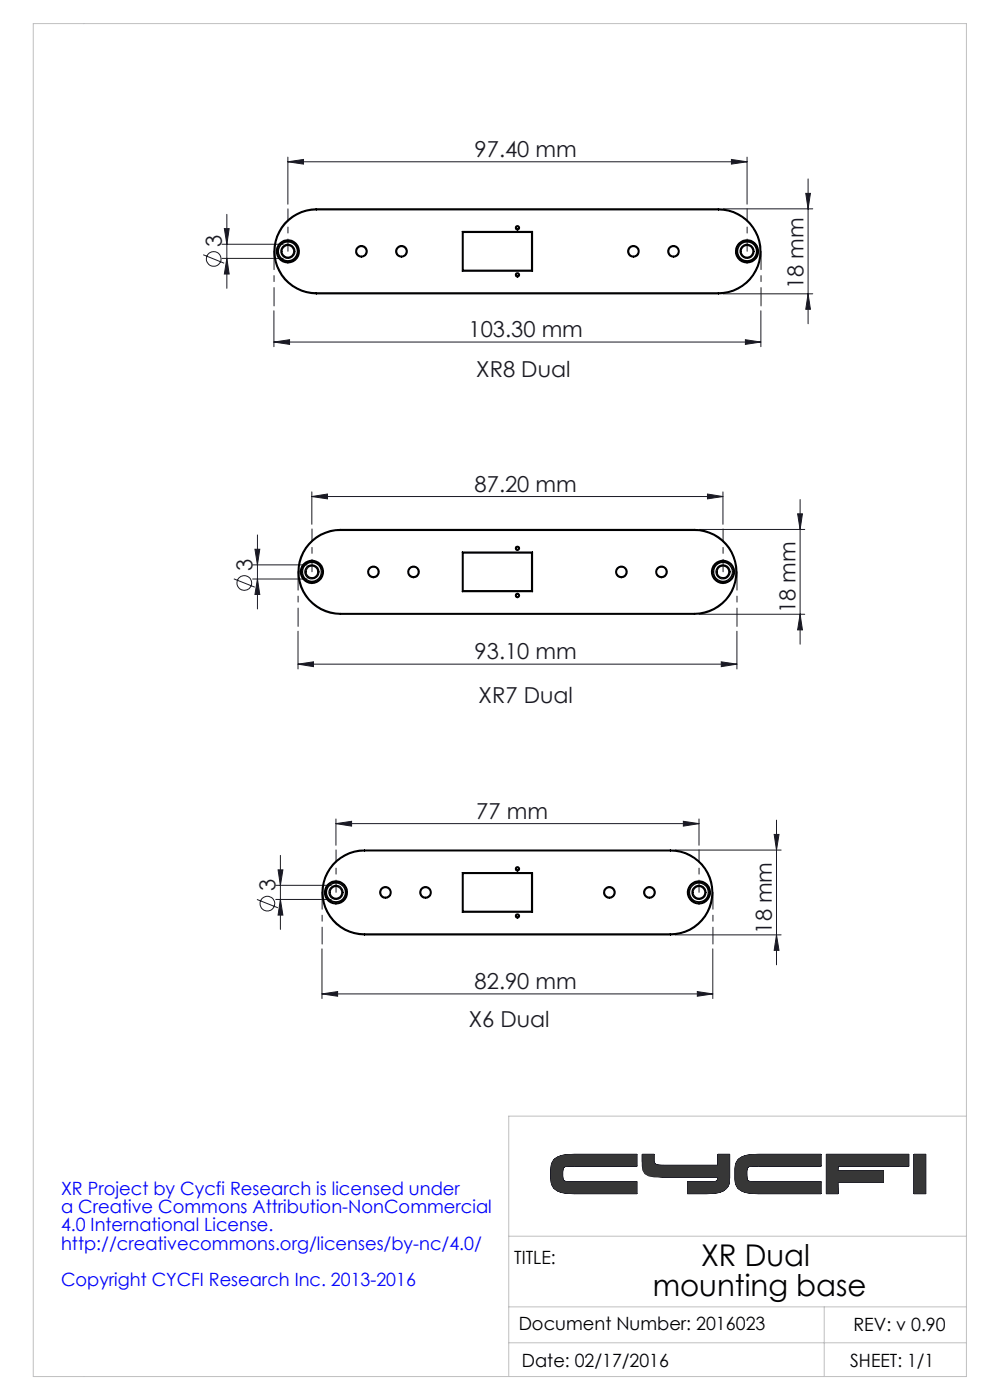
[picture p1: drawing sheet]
<svg xmlns="http://www.w3.org/2000/svg" width="210mm" height="297mm" viewBox="0 0 210 297" stroke-linecap="round" stroke-linejoin="round" font-family="sans-serif">
<g fill="none" stroke="#191924" stroke-width=".21">
<path d="M61.1 34.3l3.3-.5v1zM61.1 33.3v10M61.1 34.3h97.4M155.2 33.8l3.3 .5-3.3 .5zM158.5 33.3v10M171.4 38v30.7M43.1 54l4.5 1.8M47.1 51.8h13M47.1 54.8h13M47.6 48.5h1l-.5 3.3zM48.1 54.8l.5 3.3h-1zM48.1 45.5v15.7"/>
<path d="M153.4 44.3h19M170.9 41h1l-.5 3.3zM58.1 72.6l3.3-.5v1zM58.1 65.9v7.7M58.1 72.6h103.3M153.4 62.3h19M158.1 72.1l3.3 .5-3.3 .5zM161.4 65.9v7.7M171.4 62.3l.5 3.3h-1zM53.6 119.8h11.6M54.1 116.5h1l-.5 3.3zM54.6 113.5v15.7"/>
<path d="M66.1 105.3l3.4-.5v1zM66.1 104.3v6.9M66.1 105.3h87.3M148.3 112.3h22.4M150.1 104.8l3.3 .5-3.3 .5zM153.4 104.3v6.9M169.2 109h1l-.5 3.3zM169.7 106v30.7M49.6 122.8l4.4 1.8M53.6 122.8h11.6M54.6 122.8l.5 3.3h-1zM63.2 133.9v8"/>
<path d="M148.3 130.3h22.4M156.3 133.9v8M169.7 130.3l.5 3.3h-1zM63.2 140.9l3.3-.5v1zM63.2 140.9h93.1M153 140.4l3.3 .5-3.3 .5zM71.3 174.7l3.3-.5v1.1zM71.3 173.7v5.6M71.3 174.7h77M145 174.2l3.3 .5-3.3 .6zM148.3 173.7v5.6M164.2 177h1l-.5 3.3z"/>
<path d="M164.7 174v30.7M54.5 190.8l4.4 1.8M58.5 187.8h11.8M58.5 190.8h11.8M59 184.5h1l-.5 3.3zM59.5 190.8l.5 3.3h-1zM59.5 181.5v15.7M143.2 180.3h22.5M143.2 198.3h22.5M164.7 198.3l.5 3.3h-1zM68.3 210.9l3.3-.5v.9zM68.3 201.3v10.5"/>
<path d="M68.3 210.9h82.9M147.9 210.4l3.3 .5-3.3 .4zM151.2 201.3v10.5M116.9 250.2a2.65 2.65 0 0 0 2.2 2.8l2.7 .2M116.9 250.2a2.82 2.82 0 0 0 2.9 2.9l2 .1M116.9 247.9v2.3M119.3 249.6l.2 .7 .3 .3 2 .1M119.3 249.6l.1 .6a.74 .74 0 0 0 .9 .5h1.5M119.3 248.5v1.1M121.8 244.9a7.1 7.1 0 0 0-4.3 1.1l-.4 .8-.2 1.1M121.8 247.4a2.35 2.35 0 0 0-2.3 .5l-.2 .6M121.8 244.9a7.1 7.1 0 0 0-4.1 .9l-.5 .7-.3 1.4"/>
<path d="M121.8 247.4h-.9a1.14 1.14 0 0 0-1.4 .4l-.2 .7M121.8 250.7h13.3v2.5h-13.3M121.8 244.9h13.3v2.5h-13.3M136.2 244.9v1.2a4.5 4.5 0 0 0 .6 2.9l.8 .4 1.1 .3h13.5M136.2 244.9v.9a3.1 3.1 0 0 0 2.4 3.7l2.3 .2h11.3M136.2 244.9h2.5v1.5M138.7 246.4v.1a1.02 1.02 0 0 0 1.2 .7h.9M138.7 246.4l.1 .2a1.18 1.18 0 0 0 1.4 .6h.6M140.8 247.2h11.5v-2.3h2.5v5M149.8 250.7h-3.9v2.5h3.9M152.2 249.7v.6a1.59 1.59 0 0 1-1.7 .4h-.7M152.2 249.7v.7a1.36 1.36 0 0 1-1.4 .3h-1"/>
<path d="M154.8 249.9a2.67 2.67 0 0 1-2.2 3.1l-2.8 .2M154.8 249.9a2.82 2.82 0 0 1-2.9 3.2l-2.1 .1M155.9 250.2a2.65 2.65 0 0 0 2.3 2.8l2.7 .2M155.9 250.2a2.76 2.76 0 0 0 2.9 2.9l2.1 .1M155.9 247.9v2.3M158.4 249.2l.1 1.1 .3 .3 2.1 .1M158.4 249.2l.1 1a.74 .74 0 0 0 .8 .5h1.6M158.4 248.5v.7M160.9 244.9a7.1 7.1 0 0 0-4.4 1.1l-.4 .8-.2 1.1M160.9 247.4l-2.2 .1-.2 .4-.1 .6M160.9 244.9a7.1 7.1 0 0 0-4.2 .9l-.5 .7-.3 1.4M160.9 247.4h-1a1.14 1.14 0 0 0-1.4 .4l-.1 .7"/>
<path d="M160.9 250.7h13.2v2.5h-13.2M160.9 244.9h13.2v2.5h-13.2M175.3 244.9h17.5v2.5h-15l-.1 1h9.7v2.4h-9.7l.1 2.4h-2.5zM193.9 244.9h2.5v8.3h-2.5z"/>
<circle cx="45.3" cy="54.9" r="1.55"/>
<circle cx="51.8" cy="123.7" r="1.55"/>
<circle cx="56.7" cy="191.7" r="1.55"/>
</g>
<path d="M61.1 53.3v-9M158.5 53.3v-9M66.2 121.3v-9.1M153.4 121.3v-9.1M71.3 189.3v-9M148.3 189.3v-9" fill="none" stroke="#191924" stroke-width=".21" stroke-dasharray="15.2 1.3 1.3 1.3" stroke-dashoffset="12.6"/>
<path d="M58.1 53.3v11.6M161.4 53.3v11.6" fill="none" stroke="#191924" stroke-width=".21" stroke-dasharray="15.2 1.3 1.3 1.3" stroke-dashoffset="11.3"/>
<path d="M63.2 121.3v11.6M156.3 121.3v11.6" fill="none" stroke="#191924" stroke-width=".21" stroke-dasharray="15.2 1.3 1.3 1.3" stroke-dashoffset="11.4"/>
<path d="M68.3 189.3v11M151.2 189.3v11" fill="none" stroke="#191924" stroke-width=".21" stroke-dasharray="15.2 1.3 1.3 1.3" stroke-dashoffset="11.7"/>
<path d="M7.1 5h197.9v287h-197.9zM205 236.8h-97.1v55.2M107.9 277.2h97.1M107.9 262.3h97.1M174.8 277.2v14.8M107.9 284.9h97.1" fill="none" stroke="#c0c0c0" stroke-width=".21"/>
<g fill="#191924">
<path d="M61.1 34.3l3.3-.5v1zM155.2 33.8l3.3 .5-3.3 .5zM58.1 72.6l3.3-.5v1zM158.1 72.1l3.3 .5-3.3 .5zM66.1 105.3l3.4-.5v1zM150.1 104.8l3.3 .5-3.3 .5zM63.2 140.9l3.3-.5v1zM153 140.4l3.3 .5-3.3 .5zM71.3 174.7l3.3-.5v1.1zM145 174.2l3.3 .5-3.3 .6zM68.3 210.9l3.3-.5v.9zM147.9 210.4l3.3 .5-3.3 .4z"/>
<path d="M47.6 48.5h1l-.5 3.3zM48.1 54.8l.5 3.3h-1zM170.9 41h1l-.5 3.3zM171.4 62.3l.5 3.3h-1zM169.2 109h1l-.5 3.3zM169.7 130.3l.5 3.3h-1zM54.1 116.5h1l-.5 3.3zM54.6 122.8l.5 3.3h-1zM59 184.5h1l-.5 3.3zM59.5 190.8l.5 3.3h-1zM164.2 177h1l-.5 3.3zM164.7 198.3l.5 3.3h-1z"/>
</g>
<path d="M117.7 245.8a7.5 7.5 0 0 1 4.1-.9h13.3v2.5h-14.6l-.9 .2-.3 .8 .1 1.8 .5 .4 15.2 .1v2.5h-14.5a3.6 3.6 0 0 1-3.5-1.9l-.2-.8v-2.7a2.53 2.53 0 0 1 .8-2zM136.2 244.9h2.5v1.6l.2 .3 .4 .3 .6 .1h12.4v-2.3h2.5v5a2.73 2.73 0 0 1-2.9 3.2l-6 .1v-2.5l6-.1 .3-.2v-.7h-11.5a6.2 6.2 0 0 1-3.9-.7 5.1 5.1 0 0 1-.6-3.1zM193.9 244.9h2.5v8.3h-2.5zM156.7 245.8a7.3 7.3 0 0 1 4.2-.9h13.2v2.5h-14.5l-1 .2-.2 .8 .1 1.9 .4 .3 15.2 .1v2.5h-14.5a3.6 3.6 0 0 1-3.5-1.9l-.2-.7v-3a2.53 2.53 0 0 1 .8-1.8zM175.3 244.9h17.5v2.5h-15l-.1 1h9.7v2.4h-9.7l.1 2.4h-2.5z" fill-rule="evenodd" fill="#373737"/>
<g fill="none" stroke="#000" stroke-width=".25">
<path d="M67.1 44.3v.2M67.1 44.5a8.8 8.8 0 0 0-8.8 8.8 8.8 8.8 0 0 0 8.8 8.8M67.1 44.3a9 9 0 0 0-9 9 9 9 0 0 0 9 9M67.1 44.5h85.3M67.1 44.3h85.3M98.1 49.1l.1 .2M98.1 49.1h14.9M98.1 49.1v8.4M98.1 57.5h14.9M98.2 57.3l-.1 .2M98.2 49.3h14.5M98.2 57.3h14.5"/>
<path d="M98.2 49.3v8M112.7 57.3l.3 .2M112.7 49.3v8M113 49.1l-.3 .2M113 49.1v8.4M152.4 44.3v.2M152.4 44.5a8.8 8.8 0 0 1 8.8 8.8 8.8 8.8 0 0 1-8.8 8.8M152.4 44.3a9 9 0 0 1 9 9 9 9 0 0 1-9 9M67.1 62.1v.2M67.1 62.1h85.3M67.1 62.3h85.3M152.4 62.1v.2"/>
<path d="M72.2 112.5a8.8 8.8 0 0 0-8.8 8.8 8.8 8.8 0 0 0 8.8 8.8M72.2 112.3a9 9 0 0 0-9 9 9 9 0 0 0 9 9M72.2 112.3v.2M72.2 112.5h75.1M72.2 112.3h75.1M98.1 117.1l.1 .2M98.1 117.1v8.4M98.1 117.1h14.9M98.2 117.3v8M98.2 117.3h14.5M112.7 117.3v8M113 117.1l-.3 .2"/>
<path d="M113 117.1v8.4M147.3 112.5a8.8 8.8 0 0 1 8.8 8.8 8.8 8.8 0 0 1-8.8 8.8M147.3 112.3a9 9 0 0 1 9 9 9 9 0 0 1-9 9M147.3 112.3v.2M72.2 130.1v.2M72.2 130.1h75.1M72.2 130.3h75.1M98.1 125.5h14.9M98.2 125.3l-.1 .2M98.2 125.3h14.5M112.7 125.3l.3 .2M147.3 130.1v.2"/>
<path d="M77.3 180.5a8.8 8.8 0 0 0-8.8 8.8 8.8 8.8 0 0 0 8.8 8.8M77.3 180.3v.2M77.3 198.1v.2M77.3 180.3a9 9 0 0 0-9 9 9 9 0 0 0 9 9M77.3 180.5h64.9M77.3 198.1h64.9M77.3 180.3h64.9M77.3 198.3h64.9M98.1 185.1l.1 .2M98.1 185.1v8.4M98.1 185.1h14.9M98.1 193.5h14.9"/>
<path d="M98.2 193.3l-.1 .2M98.2 185.3v8M98.2 193.3h14.5M98.2 185.3h14.5M112.7 193.3l.3 .2M112.7 185.3v8M113 185.1l-.3 .2M113 185.1v8.4M142.2 180.5a8.8 8.8 0 0 1 8.8 8.8 8.8 8.8 0 0 1-8.8 8.8M142.2 180.3v.2M142.2 180.3a9 9 0 0 1 9 9 9 9 0 0 1-9 9M142.2 198.1v.2"/>
<circle cx="61.1" cy="53.3" r="1.26"/>
<circle cx="61.1" cy="53.3" r="2.26"/>
<circle cx="61.1" cy="53.3" r="2.01"/>
<circle cx="61.1" cy="53.3" r="1.48"/>
<circle cx="61.1" cy="53.3" r="2.45"/>
<circle cx="76.7" cy="53.3" r="1.03"/>
<circle cx="76.7" cy="53.3" r="1.23"/>
<circle cx="85.2" cy="53.3" r="1.03"/>
<circle cx="85.2" cy="53.3" r="1.23"/>
<circle cx="109.8" cy="58.3" r=".25"/>
<circle cx="109.8" cy="48.3" r=".25"/>
<circle cx="109.8" cy="58.3" r=".45"/>
<circle cx="109.8" cy="48.3" r=".45"/>
<circle cx="134.4" cy="53.3" r="1.22"/>
<circle cx="134.4" cy="53.3" r="1.03"/>
<circle cx="142.9" cy="53.3" r="1.04"/>
<circle cx="142.9" cy="53.3" r="1.22"/>
<circle cx="158.4" cy="53.3" r="2.25"/>
<circle cx="158.5" cy="53.3" r="1.26"/>
<circle cx="158.5" cy="53.3" r="2.01"/>
<circle cx="158.5" cy="53.3" r="1.48"/>
<circle cx="158.5" cy="53.3" r="2.45"/>
<circle cx="109.8" cy="116.3" r=".25"/>
<circle cx="109.8" cy="116.3" r=".45"/>
<circle cx="66.2" cy="121.3" r="1.24"/>
<circle cx="66.2" cy="121.3" r="1.51"/>
<circle cx="66.2" cy="121.3" r="2.47"/>
<circle cx="66.2" cy="121.3" r="2.25"/>
<circle cx="66.2" cy="121.3" r="2"/>
<circle cx="79.2" cy="121.3" r="1.02"/>
<circle cx="79.2" cy="121.3" r="1.22"/>
<circle cx="87.7" cy="121.3" r="1.02"/>
<circle cx="87.7" cy="121.3" r="1.22"/>
<circle cx="109.8" cy="126.3" r=".25"/>
<circle cx="109.8" cy="126.3" r=".45"/>
<circle cx="131.8" cy="121.3" r="1.02"/>
<circle cx="131.8" cy="121.3" r="1.22"/>
<circle cx="140.3" cy="121.3" r="1.02"/>
<circle cx="140.3" cy="121.3" r="1.22"/>
<circle cx="153.4" cy="121.3" r="2.46"/>
<circle cx="153.4" cy="121.3" r="1.24"/>
<circle cx="153.4" cy="121.3" r="1.51"/>
<circle cx="153.4" cy="121.3" r="2.25"/>
<circle cx="153.4" cy="121.3" r="2"/>
<circle cx="71.2" cy="189.3" r="2"/>
<circle cx="71.3" cy="189.3" r="2.45"/>
<circle cx="71.3" cy="189.3" r="2.25"/>
<circle cx="71.3" cy="189.3" r="1.25"/>
<circle cx="71.3" cy="189.3" r="1.5"/>
<circle cx="81.8" cy="189.3" r="1.04"/>
<circle cx="81.8" cy="189.3" r="1.22"/>
<circle cx="90.3" cy="189.3" r="1.04"/>
<circle cx="90.3" cy="189.3" r="1.22"/>
<circle cx="109.8" cy="194.3" r=".25"/>
<circle cx="109.8" cy="184.3" r=".25"/>
<circle cx="109.8" cy="184.3" r=".45"/>
<circle cx="109.8" cy="194.3" r=".44"/>
<circle cx="129.3" cy="189.3" r="1.03"/>
<circle cx="129.3" cy="189.3" r="1.23"/>
<circle cx="137.8" cy="189.3" r="1.03"/>
<circle cx="137.8" cy="189.3" r="1.23"/>
<circle cx="148.2" cy="189.3" r="2.25"/>
<circle cx="148.3" cy="189.3" r="1.5"/>
<circle cx="148.3" cy="189.3" r="2"/>
<circle cx="148.3" cy="189.3" r="1.26"/>
<circle cx="148.3" cy="189.3" r="2.45"/>
</g>
<g font-size="6.3">
<text x="148.7" y="268.6">XR Dual</text>
<text x="138.5" y="274.9">mounting base</text>
</g>
<g font-size="4.7" fill="#191924">
<text x="100.7" y="33.3">97.40 mm</text>
<text x="47.1" y="52.4" transform="rotate(-90 47.1 52.4)">3</text>
<text x="170.4" y="61.3" transform="rotate(-90 170.4 61.3)">18 mm</text>
<text x="99.4" y="71.5">103.30 mm</text>
<text x="101" y="80.1">XR8 Dual</text>
<text x="100.7" y="104.3">87.20 mm</text>
<text x="53.5" y="121.1" transform="rotate(-90 53.5 121.1)">3</text>
<text x="168.7" y="130.1" transform="rotate(-90 168.7 130.1)">18 mm</text>
<text x="100.7" y="139.9">93.10 mm</text>
<text x="101.5" y="149.1">XR7 Dual</text>
<text x="101" y="173.7">77 mm</text>
<text x="58.4" y="189.1" transform="rotate(-90 58.4 189.1)">3</text>
<text x="163.7" y="198.1" transform="rotate(-90 163.7 198.1)">18 mm</text>
<text x="100.7" y="209.8">82.90 mm</text>
<text x="99.4" y="217.9">X6 Dual</text>
</g>
<g font-size="3.9" fill="#00f">
<text x="13" y="253.5">XR Project by Cycfi Research is licensed under</text>
<text x="13" y="257.3">a Creative Commons Attribution-NonCommercial</text>
<text x="13" y="261.2">4.0 International License.</text>
<text x="13" y="265.1">http://creativecommons.org/licenses/by-nc/4.0/</text>
<text x="13" y="272.9">Copyright CYCFI Research Inc. 2013-2016</text>
</g>
<g font-size="3.9">
<text x="109.1" y="268.2">TITLE:</text>
<text x="110" y="282.1">Document Number: 2016023</text>
<text x="181" y="282.3">REV: v 0.90</text>
<text x="110.7" y="289.9">Date: 02/17/2016</text>
<text x="180.4" y="289.9">SHEET: 1/1</text>
</g>
</svg>
